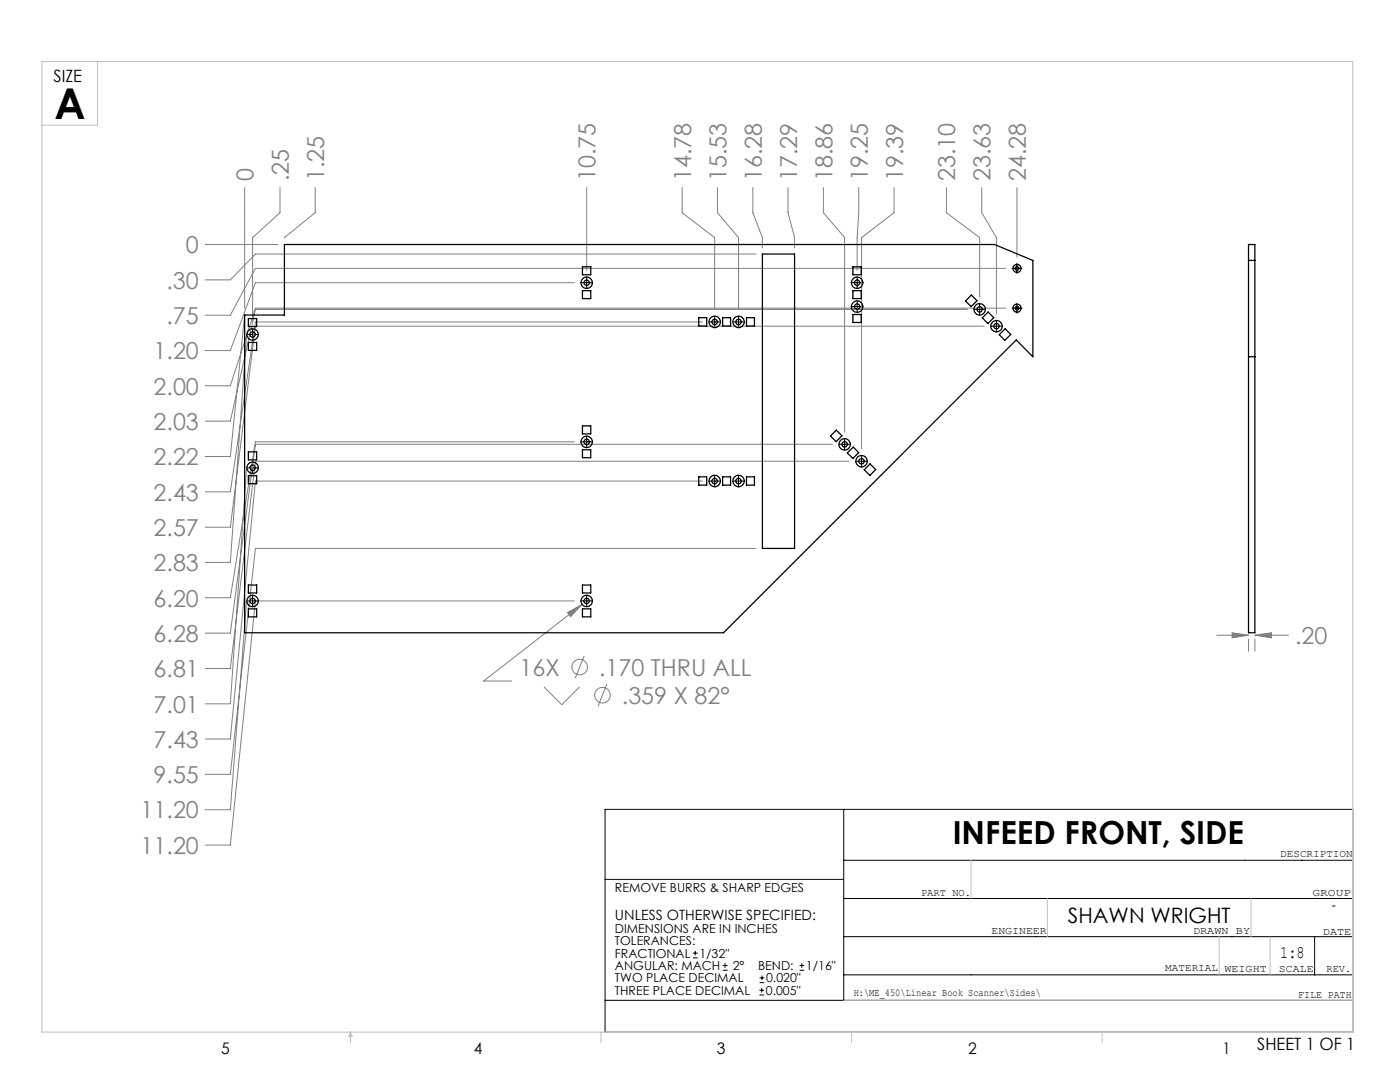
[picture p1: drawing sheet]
<svg xmlns="http://www.w3.org/2000/svg" width="279mm" height="216mm" viewBox="0 0 279 216" stroke-linecap="round" stroke-linejoin="round" font-family="sans-serif">
<g fill="none" stroke="#808080" stroke-width=".2">
<path d="M48.8 37.4v24.2M55.9 37.4v5l-5.5 5v16.9M62.9 37.4v5l-6.1 5.1M117.1 37.4v16.6M136.1 37.4v5l6.5 5v14.4M143.2 37.4v5l4.2 5v14.4M150.2 37.4v5l2 5v2M157.3 37.4v5l1.3 5v2M164.3 37.4v5l4.3 5v38.8M171.4 37.4v5l-.3 5v6.6M178.4 37.4v5l-6.5 5v42.2M188.9 37.4v5l6.6 5v11.9"/>
<path d="M195.9 37.4v5l3 5v15.3M203 37.4v13.9M41 48.8h14.5M114.6 56.4h-63.6l-5 13.6h-5M150.9 50.7h-99.9l-5 5.1h-5M200.7 53.6h-149.7l-5 9.3h-5M48.8 62.9l-2.8 28.2h-5M49.2 66.7l-3.2 45.5h-5M140.2 64.2h-89.2l-5 33.9h-5M193.1 61.7h-142.1l-5 22.3h-5M196.4 65.1h-145.4l-5 40.1h-5M200.7 61.5h-149.7l-5 15.5h-5"/>
<path d="M49.2 93.3l-3.2 47.1h-5M114.6 88.2h-63.6l-5 31.1h-5M140.2 96h-89.2l-5 51.5h-5M166.1 88.7h-115.1l-5 37.6h-5M169.5 92h-118.5l-5 41.4h-5M49.2 119.9l-3.2 41.7h-5M114.6 119.9h-63.6l-5 48.7h-5M150.9 109.4h-99.9l-5 45.1h-5M108.5 137.1l3.6 3.5 3.6-3.5M113.2 122.2l3-1.6-2.3 2.4zM116.2 120.6l-19.7 15.3h5.6M116.6 130.9l-1.8 4.4"/>
<path d="M121.1 136.5l-1.8 4.4M242.8 126.8h6.4M245.9 126.3l3.3 .5-3.3 .5zM249.2 127.5v2.4M250.4 126.8l3.4-.5v1zM250.4 127.5v2.4M250.4 126.8h6.7"/>
<circle cx="115.7" cy="133.1" r="1.56"/>
<circle cx="120.2" cy="138.7" r="1.56"/>
</g>
<g fill="none" stroke="#000" stroke-width=".2">
<path d="M115.9 56.4h2.4M117.1 55.2v2.4M169.9 56.4h2.3M171.1 55.2v2.4M202 53.6h2M203 52.6v2M49.2 66.7h2.4M50.4 65.6v2.3M141.5 64.2h2.3M142.6 63v2.4M146.2 64.2h2.4M147.4 63v2.4"/>
<path d="M169.9 61.2h2.3M171.1 60v2.4M194.3 61.7h2.4M195.5 60.5v2.4M197.7 65.1h2.4M198.9 63.9v2.4M202 61.5h2M203 60.5v2M49.2 93.3h2.4M50.4 92.1v2.4M115.9 88.2h2.4M117.1 87v2.4"/>
<path d="M141.5 96h2.3M142.6 94.8v2.4M146.2 96h2.4M147.4 94.8v2.4M167.4 88.7h2.3M168.6 87.5v2.4M170.7 92h2.4M171.9 90.8v2.4M49.2 119.9h2.4M50.4 118.7v2.4M115.9 119.9h2.4M117.1 118.7v2.4"/>
<path d="M120.8 161.5h149.2v44.5h-149.2zM120.8 175.5h47.6M168.4 179.3h101.6M168.4 161.5v38.1M168.4 171.7h101.6M120.8 199.6h149.2M138.3 191.1h.9M138.3 190.2h.9M138.7 189.7v.9M144.3 193.6h.9M144.3 192.7h.9M144.7 192.2v.9"/>
<path d="M151.6 198.5h.9M151.6 197.6h.9M151.6 196.1h.9M151.6 195.1h.9M152 197.1v.9M152.1 194.7v.9M159.6 193.6h.9M159.6 192.7h.9M160 192.2v.9M168.4 186.9h101.6M168.4 194.5h101.6M262.4 186.9v7.6"/>
</g>
<g fill="none" stroke="#c0c0c0" stroke-width=".2">
<path d="M8.4 12.3h261.6v193.7h-261.6zM19.5 12.3v12.7h-11.1M193.8 171.7v7.6M209 179.3v7.6M249.7 179.3v7.6M168.4 199.6h101.6M243.3 186.9v7.6M253.5 186.9v7.6M70 206v2.1M70 206l.3 .8h-.7zM119.9 206v2.1M170 206v2.1"/>
<path d="M220 206v2.1"/>
</g>
<path d="M113.2 122.2l.7 .8 2.3-2.4zM245.9 126.3l3.3 .5-3.3 .5zM250.4 126.8l3.4-.5v1z" fill="#808080"/>
<g fill="none" stroke="#000" stroke-width=".25">
<path d="M56.8 48.8h141.7l7.6 3.2v19.2l-3.3-3.4-58.4 58.5h-95.6v-63.4h8zM116.2 58h1.7v1.6h-1.7zM116.2 53.2h1.7v1.6h-1.7zM152.2 50.7h6.4v58.7h-6.4zM170.2 53.2h1.7v1.6h-1.7zM170.2 58h1.7v1.6h-1.7zM193.9 58.9l1.1 1.1-1.2 1.2-1.1-1.1zM249.2 48.8h1.2v77.5h-1.2zM249.2 52h1.2M49.6 63.6h1.6v1.6h-1.6zM49.6 68.3h1.6v1.6h-1.6zM139.5 63.4h1.5v1.7h-1.5z"/>
<path d="M144.2 63.4h1.6v1.7h-1.6zM149 63.4h1.6v1.7h-1.6zM170.2 62.8h1.7v1.5h-1.7zM197.2 62.3l1.1 1.1-1.1 1.2-1.2-1.2zM200.6 65.6l1.1 1.1-1.2 1.2-1.1-1.1zM249.2 71.2h1.2M49.6 90.2h1.6v1.6h-1.6zM49.6 94.9h1.6v1.6h-1.6zM116.2 85h1.7v1.6h-1.7zM116.2 89.7h1.7v1.6h-1.7zM139.5 95.1h1.5v1.7h-1.5zM144.2 95.1h1.6v1.7h-1.6z"/>
<path d="M149 95.1h1.6v1.7h-1.6zM166.9 85.8l1.1 1.2-1.1 1.1-1.2-1.1zM169.1 90.4l1.2-1.2 1.1 1.1-1.2 1.2zM172.5 93.7l1.1-1.1 1.2 1.1-1.2 1.2zM49.6 116.7h1.6v1.6h-1.6zM116.2 116.7h1.7v1.6h-1.7zM49.6 121.5h1.6v1.6h-1.6zM116.2 121.5h1.7v1.6h-1.7z"/>
<circle cx="117.1" cy="56.4" r="1.14"/>
<circle cx="117.1" cy="56.4" r=".54"/>
<circle cx="171.1" cy="56.4" r="1.14"/>
<circle cx="171.1" cy="56.4" r=".54"/>
<circle cx="203" cy="53.5" r=".81"/>
<circle cx="203" cy="53.6" r=".37"/>
<circle cx="50.4" cy="66.7" r="1.14"/>
<circle cx="50.4" cy="66.8" r=".54"/>
<circle cx="142.6" cy="64.2" r=".54"/>
<circle cx="142.6" cy="64.2" r="1.15"/>
<circle cx="147.4" cy="64.2" r=".54"/>
<circle cx="147.4" cy="64.2" r="1.15"/>
<circle cx="171.1" cy="61.2" r="1.14"/>
<circle cx="171.1" cy="61.2" r=".54"/>
<circle cx="195.5" cy="61.7" r="1.14"/>
<circle cx="195.5" cy="61.7" r=".53"/>
<circle cx="198.9" cy="65.1" r=".54"/>
<circle cx="198.9" cy="65.1" r="1.14"/>
<circle cx="203" cy="61.5" r=".81"/>
<circle cx="203" cy="61.5" r=".37"/>
<circle cx="50.4" cy="93.3" r="1.14"/>
<circle cx="50.4" cy="93.3" r=".54"/>
<circle cx="117.1" cy="88.2" r="1.14"/>
<circle cx="117.1" cy="88.2" r=".54"/>
<circle cx="142.6" cy="96" r=".54"/>
<circle cx="142.6" cy="96" r="1.15"/>
<circle cx="147.4" cy="96" r=".54"/>
<circle cx="147.4" cy="96" r="1.15"/>
<circle cx="168.5" cy="88.7" r=".54"/>
<circle cx="168.6" cy="88.7" r="1.15"/>
<circle cx="171.9" cy="92" r="1.14"/>
<circle cx="171.9" cy="92" r=".54"/>
<circle cx="50.4" cy="119.9" r="1.14"/>
<circle cx="50.4" cy="119.9" r=".54"/>
<circle cx="117.1" cy="119.9" r="1.14"/>
<circle cx="117.1" cy="119.9" r=".54"/>
</g>
<text font-size="8.5" x="10.9" y="23.8">A</text>
<text font-size="6.3" x="190.1" y="168.4">INFEED FRONT, SIDE</text>
<g font-size="4.7" fill="#808080">
<text x="50.6" y="36.1" transform="rotate(-90 50.6 36.1)">0</text>
<text x="57.6" y="36.1" transform="rotate(-90 57.6 36.1)">.25</text>
<text x="64.7" y="36.1" transform="rotate(-90 64.7 36.1)">1.25</text>
<text x="118.9" y="36.1" transform="rotate(-90 118.9 36.1)">10.75</text>
<text x="137.9" y="36.1" transform="rotate(-90 137.9 36.1)">14.78</text>
<text x="145" y="36.1" transform="rotate(-90 145 36.1)">15.53</text>
<text x="152" y="36.1" transform="rotate(-90 152 36.1)">16.28</text>
<text x="159.1" y="36.1" transform="rotate(-90 159.1 36.1)">17.29</text>
<text x="166.1" y="36.1" transform="rotate(-90 166.1 36.1)">18.86</text>
<text x="173.2" y="36.1" transform="rotate(-90 173.2 36.1)">19.25</text>
<text x="180.2" y="36.1" transform="rotate(-90 180.2 36.1)">19.39</text>
<text x="190.7" y="36.1" transform="rotate(-90 190.7 36.1)">23.10</text>
<text x="197.7" y="36.1" transform="rotate(-90 197.7 36.1)">23.63</text>
<text x="204.8" y="36.1" transform="rotate(-90 204.8 36.1)">24.28</text>
<text x="37.1" y="50.5">0</text>
<text x="33.2" y="57.6">.30</text>
<text x="33.2" y="64.6">.75</text>
<text x="30.6" y="71.7">1.20</text>
<text x="30.6" y="78.7">2.00</text>
<text x="30.6" y="85.8">2.03</text>
<text x="30.6" y="92.8">2.22</text>
<text x="30.6" y="99.9">2.43</text>
<text x="30.6" y="106.9">2.57</text>
<text x="30.6" y="114">2.83</text>
<text x="30.6" y="121">6.20</text>
<text x="30.6" y="128.1">6.28</text>
<text x="258.5" y="128.5">.20</text>
<text x="30.6" y="135.1">6.81</text>
<text x="103.7" y="134.8">16X</text>
<text x="119.6" y="134.8">.170 THRU ALL</text>
<text x="30.6" y="142.2">7.01</text>
<text x="124.1" y="140.4">.359 X 82°</text>
<text x="30.6" y="149.2">7.43</text>
<text x="30.6" y="156.3">9.55</text>
<text x="28.1" y="163.3">11.20</text>
<text x="28.1" y="170.4">11.20</text>
</g>
<text font-size="4.2" x="213.1" y="184.3">SHAWN WRIGHT</text>
<text font-size="3.5" x="255.5" y="191.2">1:8</text>
<g font-size="3.4">
<text x="10.7" y="16.4">SIZE</text>
<text x="250.9" y="209.5">SHEET 1 OF 1</text>
</g>
<g font-size="3.2">
<text x="44.2" y="210.4">5</text>
<text x="94.6" y="210.3">4</text>
<text x="143.1" y="210.4">3</text>
<text x="193.2" y="210.3">2</text>
<text x="244" y="210.3">1</text>
</g>
<g font-size="2.8">
<text x="122.7" y="183.6">UNLESS OTHERWISE SPECIFIED:</text>
<text x="265.7" y="181.6">-</text>
</g>
<g font-size="2.5">
<text x="122.7" y="178">REMOVE BURRS &amp; SHARP EDGES</text>
<text x="122.7" y="186.2">DIMENSIONS ARE IN INCHES</text>
<text x="122.7" y="188.6">TOLERANCES:</text>
<text x="122.7" y="191.1">FRACTIONAL</text>
<text x="139.6" y="191.1">1/32&quot;</text>
<text x="122.7" y="193.6">ANGULAR: MACH</text>
<text x="122.7" y="196">TWO PLACE DECIMAL</text>
<text x="146.2" y="193.6">2°</text>
<text x="151.3" y="193.6">BEND:</text>
<text x="152.9" y="196">0.020&quot;</text>
<text x="160.8" y="193.6">1/16&quot;</text>
<text x="122.7" y="198.5">THREE PLACE DECIMAL</text>
<text x="152.8" y="198.5">0.005&quot;</text>
</g>
<g font-size="2.1">
<text x="255.5" y="171">DESCRIPTION</text>
<text x="183.8" y="178.8">PART NO.</text>
<text x="261.9" y="178.8">GROUP</text>
<text x="197.9" y="186.4">ENGINEER</text>
<text x="238.1" y="186.4">DRAWN BY</text>
<text x="264" y="186.5">DATE</text>
<text x="232.5" y="193.8">MATERIAL</text>
<text x="244.4" y="193.9">WEIGHT</text>
<text x="255.2" y="194">SCALE</text>
<text x="264.7" y="193.9">REV.</text>
<text x="170.4" y="198.7">H:\ME_450\Linear Book Scanner\Sides\</text>
<text x="259.1" y="199.1">FILE PATH</text>
</g>
</svg>
